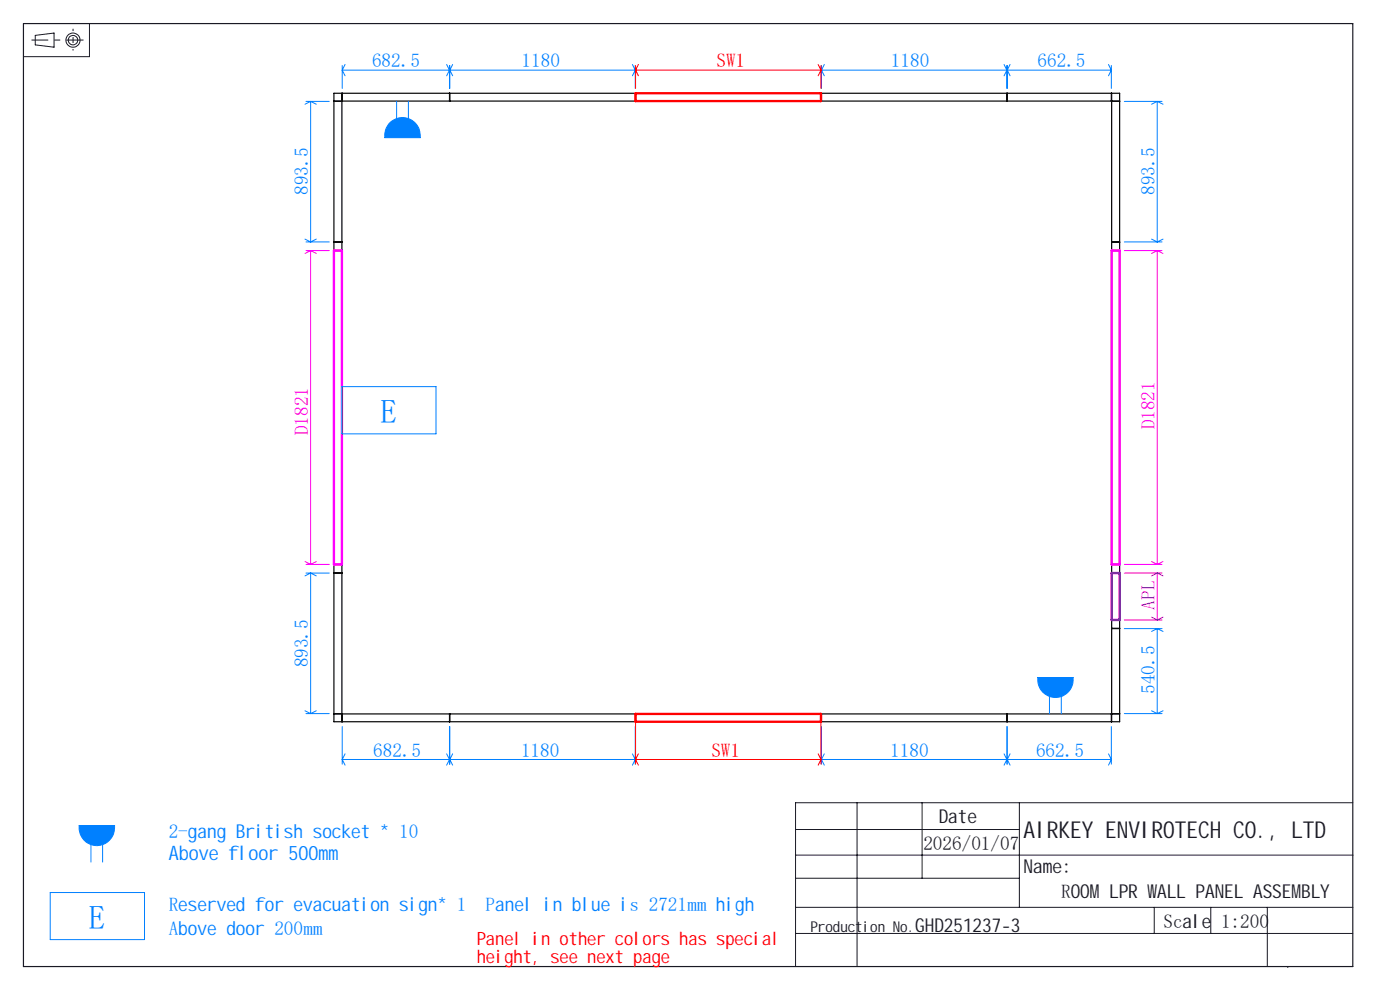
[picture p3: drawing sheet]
<svg xmlns="http://www.w3.org/2000/svg" width="297mm" height="210mm" viewBox="0 0 297 210" stroke-linecap="round" stroke-linejoin="round" font-family="sans-serif">
<g fill="none" stroke="#000" stroke-width=".25">
<path d="M70.8 19.8h166.7v133.3h-166.7zM72.5 19.8v133.3M72.6 19.8v1.6M95.4 19.8v1.6M134.8 19.8v1.6M174.2 19.8v1.6M174.3 19.8v1.6M213.6 19.8v1.6M213.7 19.8v1.6M235.8 19.8v1.6M235.8 19.8v133.3M70.8 21.5h1.7"/>
<path d="M70.8 21.4h166.7M235.8 21.5h1.7M70.8 51.3h1.7M70.8 53.2h1.7M70.8 51.4h1.7M70.8 53h1.7M235.8 51.3h1.7M235.8 53.2h1.7M235.8 51.4h1.7M235.8 53h1.7M70.8 119.7h1.7M70.8 119.8h1.7"/>
<path d="M235.8 119.7h1.7M235.8 119.8h1.7M70.8 121.6h1.7M70.8 121.5h1.7M235.8 121.6h1.7M235.8 121.5h1.7M235.8 131.6h1.7M235.8 133.3h1.7M235.8 131.5h1.7M70.8 151.4h166.7M70.8 151.4h1.7M72.6 151.4v1.7"/>
<path d="M95.4 151.4v1.7M134.8 151.4v1.7M174.2 151.4v1.7M174.3 151.4v1.7M213.6 151.4v1.7M213.7 151.4v1.7M235.8 151.4v1.7M235.8 151.4h1.7"/>
</g>
<path d="M16.8 175.1h7.5a3.8 3.8 0 0 1-3.8 4.3 3.8 3.8 0 0 1-3.7-4.3zM19.3 179.1v3.8M21.8 179.2v3.7M10.7 189.3h20v10h-20z" fill="none" stroke="#0080ff" stroke-width=".21"/>
<path d="M16.8 175.1h7.5a3.9 3.9 0 0 1-1.1 3.1 3.8 3.8 0 0 1-4.1 .9 3.8 3.8 0 0 1-2.3-3.5z" fill-rule="evenodd" fill="#0080ff"/>
<g fill="none" stroke="#191924" stroke-width=".21">
<path d="M7.5 7.5l4-.5v3l-4-.5zM19 5v7h-14M168.8 176h47.5M181.8 170.3v34.7M195.6 170.3v16M216.3 170.3v22.2M287 170.3h-118.2v34.7M168.8 198h118.2M168.8 181.4h118.3M168.8 186.3h47.5M168.8 192.5h118.2M244.9 192.5v5.5"/>
<path d="M256.9 192.5v5.5M268.9 192.5v12.5M273.2 205v.2"/>
<circle cx="15.5" cy="8.5" r="1.01"/>
<circle cx="15.5" cy="8.5" r="1.5"/>
</g>
<g fill="none" stroke="#0080ff" stroke-width=".21">
<path d="M72.6 14.9h22.8M72.6 13.9v4.9M72.6 14.9l.6 1.2M73.2 13.7l-.6 1.2M94.8 13.7l.6 1.2M95.4 13.9v4.9M95.4 14.9l-.6 1.2M95.4 14.9h39.4M95.4 14.9l.6 1.2M96 13.7l-.6 1.2M134.2 13.7l.6 1.2M134.8 13.9v4.9"/>
<path d="M134.8 14.9l-.6 1.2M174.3 13.9v4.9M174.3 14.9h39.3M174.3 14.9l.6 1.2M174.9 13.7l-.6 1.2M213 13.7l.6 1.2M213.6 13.9v4.9M213.6 14.9l-.6 1.2M213.7 14.9h22.1M213.7 13.9v4.9M213.7 14.9l.6 1.2M214.3 13.7l-.6 1.2"/>
<path d="M235.2 13.7l.6 1.2M235.8 13.9v4.9M235.8 14.9l-.6 1.2M64.9 21.5h4.9M65.9 21.5v29.8M65.9 21.5l1.2 .6M65.9 21.5l-1.2 .6M82.8 26a3.8 3.8 0 0 1 4.3-.6 3.8 3.8 0 0 1 2 3.8h-7.5a3.9 3.9 0 0 1 1.2-3.2zM84.1 21.4v3.7M86.6 21.4v3.7M238.5 21.5h8M245.5 21.5v29.8"/>
<path d="M245.5 21.5l1.2 .6M245.5 21.5l-1.2 .6M64.7 50.7l1.2 .6M64.9 51.3h4.9M67.1 50.7l-1.2 .6M238.5 51.3h8M244.3 50.7l1.2 .6M246.7 50.7l-1.2 .6M72.5 82h20v10h-20zM64.9 121.6h4.9M65.9 121.6v29.8M65.9 121.6l1.2 .6"/>
<path d="M65.9 121.6l-1.2 .6M238.5 133.3h8M245.5 133.3v18.1M245.5 133.3l1.2 .6M245.5 133.3l-1.2 .6M64.7 150.8l1.2 .6M64.9 151.4h4.9M67.1 150.8l-1.2 .6M72.6 154.1v8M73.2 159.9l-.6 1.2M94.8 159.9l.6 1.2M95.4 154.1v8"/>
<path d="M96 159.9l-.6 1.2M134.2 159.9l.6 1.2M134.8 154.1v8M174.3 154.1v8M174.9 159.9l-.6 1.2M213 159.9l.6 1.2M213.6 154.1v8M213.7 154.1v8M214.3 159.9l-.6 1.2M220.2 143.7h7.4a3.8 3.8 0 0 1-3.7 4.2 3.8 3.8 0 0 1-3.7-4.2zM222.6 147.7v3.7M225.1 147.7v3.7"/>
<path d="M235.2 159.9l.6 1.2M235.8 154.1v8M238.5 151.4h8M244.3 150.8l1.2 .6M246.7 150.8l-1.2 .6M72.6 161.1h22.8M72.6 161.1l.6 1.2M95.4 161.1l-.6 1.2M95.4 161.1h39.4M95.4 161.1l.6 1.2M134.8 161.1l-.6 1.2M174.3 161.1h39.3"/>
<path d="M174.3 161.1l.6 1.2M213.6 161.1l-.6 1.2M213.7 161.1h22.1M213.7 161.1l.6 1.2M235.8 161.1l-.6 1.2"/>
</g>
<path d="M15.5 6.1v4.6" fill="none" stroke="#191924" stroke-width=".21" stroke-dasharray="30.5 1.3 1.3 1.3" stroke-dashoffset="30" stroke-linecap="butt"/>
<path d="M17.7 8.5h-11" fill="none" stroke="#191924" stroke-width=".21" stroke-dasharray="30.5 1.3 1.3 1.3" stroke-dashoffset="26.8" stroke-linecap="butt"/>
<g fill="none" stroke="#f00" stroke-width=".21">
<path d="M134.8 13.9v4.9M134.8 14.9h39.4M134.8 14.9l.6 1.2M135.4 13.7l-.6 1.2M173.6 13.7l.6 1.2M174.2 13.9v4.9M174.2 14.9l-.6 1.2M134.8 152.4v9.7M135.4 159.9l-.6 1.2M173.6 159.9l.6 1.2M174.2 152.4v9.7M134.8 161.1h39.4"/>
<path d="M134.8 161.1l.6 1.2M174.2 161.1l-.6 1.2"/>
</g>
<path d="M134.8 19.8h39.4v1.6h-39.4zM134.8 151.4h39.4v1.7h-39.4z" fill="none" stroke="#f00" stroke-width=".5"/>
<path d="M5 5h282v200h-282z" fill="none" stroke="#191924" stroke-width=".25"/>
<path d="M238.5 131.5h8M238.5 121.6h8M244.3 130.9l1.2 .6M245.5 121.6v9.9M245.5 121.6l1.2 .6M245.5 121.6l-1.2 .6M246.7 130.9l-1.2 .6" fill="none" stroke="#8000ff" stroke-width=".21"/>
<path d="M235.8 121.6h1.7v9.9h-1.7z" fill="none" stroke="#8000ff" stroke-width=".5"/>
<g fill="none" stroke="#f0f" stroke-width=".21">
<path d="M64.9 53.2h4.9M65.9 53.2v66.5M65.9 53.2l1.2 .6M65.9 53.2l-1.2 .6M238.5 53.2h8M245.5 53.2v66.5M245.5 53.2l1.2 .6M245.5 53.2l-1.2 .6M64.7 119.1l1.2 .6M64.9 119.7h4.9M67.1 119.1l-1.2 .6M238.5 119.7h8"/>
<path d="M244.3 119.1l1.2 .6M246.7 119.1l-1.2 .6"/>
</g>
<path d="M70.8 53.2h1.7v66.5h-1.7zM235.8 53.2h1.7v66.5h-1.7z" fill="none" stroke="#f0f" stroke-width=".5"/>
<path d="M82.8 26a3.9 3.9 0 0 0-1.2 2.7v.5h7.5v-.5a3.8 3.8 0 0 0-2.2-3.4 3.8 3.8 0 0 0-4.1 .7zM220.2 143.7v.5a3.7 3.7 0 0 0 3.7 3.7 3.7 3.7 0 0 0 3.7-3.7v-.5z" fill-rule="evenodd" fill="#0080ff"/>
<g font-size="7.1" fill="#0080ff">
<text x="80.7" y="89.7">E</text>
<text x="18.8" y="197">E</text>
</g>
<text font-size="4.9" fill="#191924" x="217.1" y="177.7">AIRKEY ENVIROTECH CO., LTD</text>
<g font-size="4.2" fill="#0080ff">
<text x="35.8" y="182.5">Above floor 500m</text>
<text x="69.7" y="182.5">m</text>
</g>
<g font-size="4.1" fill="#0080ff">
<text x="78.9" y="14.3">682.5</text>
<text x="110.6" y="14.3">1180</text>
<text x="189" y="14.3">1180</text>
<text x="220.1" y="14.3">662.5</text>
<text x="65.3" y="41.4" transform="rotate(-90 65.3 41.4)">893.5</text>
<text x="245" y="41.4" transform="rotate(-90 245 41.4)">893.5</text>
<text x="65.3" y="141.6" transform="rotate(-90 65.3 141.6)">893.5</text>
<text x="245" y="147.2" transform="rotate(-90 245 147.2)">540.5</text>
<text x="79.2" y="160.5">682.5</text>
<text x="110.5" y="160.5">1180</text>
<text x="188.9" y="160.5">1180</text>
<text x="219.8" y="160.5">662.5</text>
<text x="35.8" y="177.8">2-gang British socket * 10</text>
<text x="35.8" y="193.2">Reserved for evacuation sign* 1</text>
<text x="103" y="193.2">Panel in blue is 2721mm high</text>
<text x="35.8" y="198.3">Above door 200mm</text>
</g>
<g font-size="4.1" fill="#f00">
<text x="152" y="14.3">SW1</text>
<text x="150.9" y="160.5">SW1</text>
</g>
<g font-size="4.1" fill="#f0f">
<text x="65.3" y="92.3" transform="rotate(-90 65.3 92.3)">D1821</text>
<text x="245" y="91.1" transform="rotate(-90 245 91.1)">D1821</text>
</g>
<text font-size="4.1" fill="#8000ff" x="245" y="129.3" transform="rotate(-90 245 129.3)">APL</text>
<g font-size="4.1" fill="#191924">
<text x="199.1" y="174.5">Date</text>
<text x="195.9" y="180.3">2026/01/07</text>
<text x="217.1" y="185.2">Name:</text>
<text x="225.1" y="190.6">ROOM LPR W</text>
<text x="245.5" y="190.6">ALL PANEL ASSEMBLY</text>
<text x="194.2" y="197.7">GHD251237-3</text>
<text x="246.8" y="196.8">Scale</text>
<text x="259" y="196.8">1:200</text>
</g>
<g font-size="3.9" fill="#f00">
<text x="101.1" y="200.5">Panel in other colors has special</text>
<text x="101.1" y="204.4">height, see next page</text>
</g>
<text font-size="3.2" fill="#191924" x="171.9" y="197.7">Production No.</text>
</svg>
